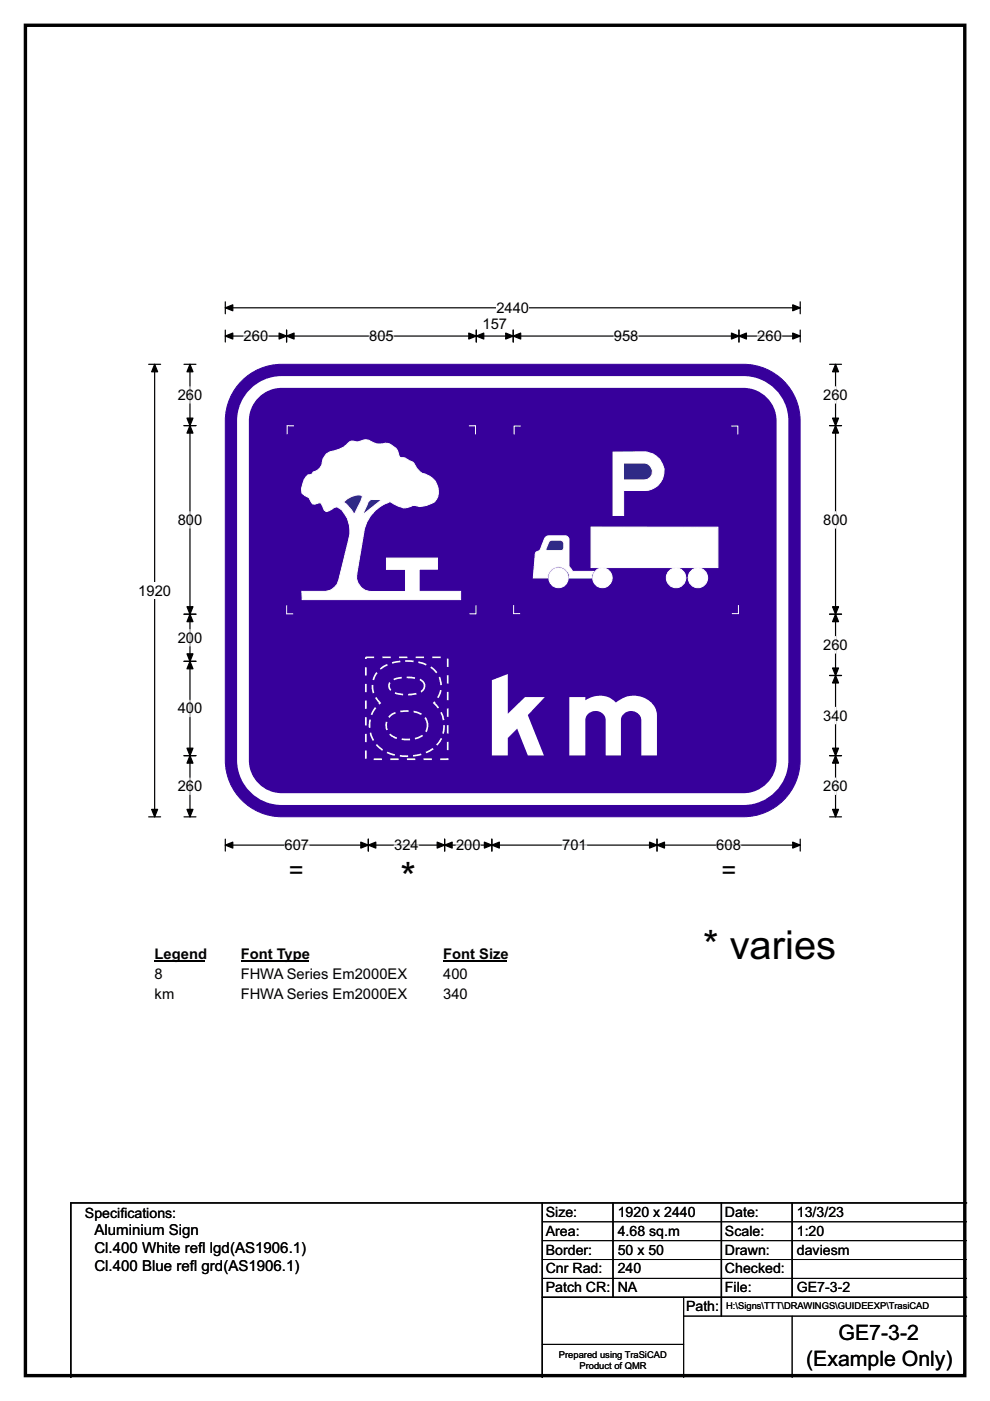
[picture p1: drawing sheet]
<svg xmlns="http://www.w3.org/2000/svg" width="210mm" height="297mm" viewBox="0 0 210 297" stroke-linecap="round" stroke-linejoin="round" font-family="sans-serif">
<path d="M5.4 5.4h199.2v286.3h-199.2z" fill="none" stroke="#000" stroke-width=".72"/>
<path d="M47.8 65.3h121.9M47.8 64v2.5M169.7 64v2.5" fill="none" stroke="#000" stroke-width=".25"/>
<g fill="#000" stroke="#000" stroke-width=".25">
<path d="M47.8 65.3l1.6-.7v1.3z" fill-rule="evenodd"/>
<path d="M168.1 64.6l1.6 .7-1.6 .6z" fill-rule="evenodd"/>
</g>
<path d="M105.3 63.5h6.9v3.5h-6.9z" fill="#fff"/>
<g fill="none" stroke="#000" stroke-width=".25">
<path d="M31.5 77.2h2.6M32.8 77.2v96M47.8 71.3h121.9M47.8 70v2.5M60.8 70v2.5M101 70v2.5M108.9 70v2.5M156.7 70v2.5M169.7 70v2.5M31.5 173.2h2.6M47.8 177.9v2.5M47.8 179.2h121.9"/>
<path d="M78.1 177.9v2.5M94.3 177.9v2.5M104.3 177.9v2.5M139.4 177.9v2.5M169.7 177.9v2.5"/>
</g>
<g fill="#000" stroke="#000" stroke-width=".25">
<path d="M32.8 77.2l.6 1.6h-1.2z" fill-rule="evenodd"/>
<path d="M47.8 71.3l1.6-.7v1.3z" fill-rule="evenodd"/>
<path d="M60.8 71.3l1.6-.7v1.3z" fill-rule="evenodd"/>
<path d="M59.2 70.6l1.6 .7-1.6 .6z" fill-rule="evenodd"/>
<path d="M99.4 70.6l1.6 .7-1.6 .6z" fill-rule="evenodd"/>
<path d="M101 71.3l1.6-.7v1.3z" fill-rule="evenodd"/>
<path d="M107.3 70.6l1.6 .7-1.6 .6z" fill-rule="evenodd"/>
<path d="M108.9 71.3l1.5-.7v1.3z" fill-rule="evenodd"/>
<path d="M155.1 70.6l1.6 .7-1.6 .6z" fill-rule="evenodd"/>
<path d="M156.7 71.3l1.6-.7v1.3z" fill-rule="evenodd"/>
<path d="M168.1 70.6l1.6 .7-1.6 .6z" fill-rule="evenodd"/>
<path d="M32.2 171.6h1.2l-.6 1.6z" fill-rule="evenodd"/>
<path d="M47.8 179.2l1.6-.7v1.3z" fill-rule="evenodd"/>
<path d="M78.1 179.2l1.6-.7v1.3z" fill-rule="evenodd"/>
<path d="M76.5 178.5l1.6 .7-1.6 .6z" fill-rule="evenodd"/>
<path d="M92.7 178.5l1.6 .7-1.6 .6z" fill-rule="evenodd"/>
<path d="M94.3 179.2l1.6-.7v1.3z" fill-rule="evenodd"/>
<path d="M102.7 178.5l1.6 .7-1.6 .6z" fill-rule="evenodd"/>
<path d="M104.3 179.2l1.6-.7v1.3z" fill-rule="evenodd"/>
<path d="M137.8 178.5l1.6 .7-1.6 .6z" fill-rule="evenodd"/>
<path d="M139.4 179.2l1.5-.7v1.3z" fill-rule="evenodd"/>
<path d="M168.1 178.5l1.6 .7-1.6 .6z" fill-rule="evenodd"/>
</g>
<path d="M51.7 71.3h5.2M78.3 71.3h5.2M130.2 71.3h5.2M160.6 71.3h5.2M60.4 179.2h5.2M83.6 179.2h5.2M96.7 179.2h5.2M119.2 179.2h5.3M151.9 179.2h5.2" fill="none" stroke="#fff" stroke-width=".25"/>
<path d="M29.3 123.5h7v3.5h-7z" fill="#fff"/>
<g fill="none" stroke="#000" stroke-width=".25">
<path d="M39 77.2h2.6M40.3 77.2v96M176 77.2h2.5M177.2 77.2v96M39 90.2h2.6M176 90.2h2.5M39 130.2h2.6M176 130.2h2.5M39 140.2h2.6M176 143.2h2.5M39 160.2h2.6M39 173.2h2.6"/>
<path d="M176 160.2h2.5M176 173.2h2.5"/>
</g>
<g fill="#000" stroke="#000" stroke-width=".25">
<path d="M40.3 77.2l.6 1.6h-1.2z" fill-rule="evenodd"/>
<path d="M177.2 77.2l.7 1.6h-1.3z" fill-rule="evenodd"/>
<path d="M40.3 90.2l.6 1.6h-1.2z" fill-rule="evenodd"/>
<path d="M39.7 88.6h1.2l-.6 1.6z" fill-rule="evenodd"/>
<path d="M177.2 90.2l.7 1.6h-1.3z" fill-rule="evenodd"/>
<path d="M176.6 88.6h1.3l-.7 1.6z" fill-rule="evenodd"/>
<path d="M39.7 128.6h1.2l-.6 1.6z" fill-rule="evenodd"/>
<path d="M40.3 130.2l.6 1.6h-1.2z" fill-rule="evenodd"/>
<path d="M176.6 128.6h1.3l-.7 1.6z" fill-rule="evenodd"/>
<path d="M177.2 130.2l.7 1.6h-1.3z" fill-rule="evenodd"/>
<path d="M39.7 138.6h1.2l-.6 1.6z" fill-rule="evenodd"/>
<path d="M40.3 140.2l.6 1.6h-1.2z" fill-rule="evenodd"/>
<path d="M176.6 141.6h1.3l-.7 1.6z" fill-rule="evenodd"/>
<path d="M177.2 143.2l.7 1.6h-1.3z" fill-rule="evenodd"/>
<path d="M39.7 158.6h1.2l-.6 1.6z" fill-rule="evenodd"/>
<path d="M40.3 160.2l.6 1.6h-1.2z" fill-rule="evenodd"/>
<path d="M39.7 171.6h1.2l-.6 1.6z" fill-rule="evenodd"/>
<path d="M176.6 158.6h1.3l-.7 1.6z" fill-rule="evenodd"/>
<path d="M177.2 160.2l.7 1.6h-1.3z" fill-rule="evenodd"/>
<path d="M176.6 171.6h1.3l-.7 1.6z" fill-rule="evenodd"/>
</g>
<path d="M40.3 82v3.5M177.2 82v3.5M40.3 108.5v3.5M177.2 108.5v3.5M40.3 133.5v3.5M177.2 135v3.5M40.3 148.5v3.5M177.2 150v3.5M40.3 165v3.4M177.2 165v3.4" fill="none" stroke="#fff" stroke-width=".25"/>
<path d="M32.8 185.2h10.8v3.5h-10.8z" fill="#fff"/>
<path d="M32.8 203.8h10.8" fill="none" stroke="#000" stroke-width=".32"/>
<path d="M51 200.5h14.5v3.5h-14.5z" fill="#fff"/>
<path d="M51 203.8h14.5" fill="none" stroke="#000" stroke-width=".32"/>
<path d="M94 200.5h13.5v3.5h-13.5z" fill="#fff"/>
<path d="M94 203.8h13.5" fill="none" stroke="#000" stroke-width=".32"/>
<g fill="#fff">
<path d="M32.8 204.7h1.7v3.5h-1.7z"/>
<path d="M51 204.7h35.5v3.5h-35.5z"/>
<path d="M94 204.7h5.2v3.5h-5.2z"/>
<path d="M32.8 208.9h4.1v3.5h-4.1z"/>
<path d="M51 208.9h35.5v3.5h-35.5z"/>
<path d="M94 208.9h5.2v3.5h-5.2z"/>
</g>
<path d="M51.3 80.7a11.9 11.9 0 0 1 8.5-3.5h97.9a12 12 0 0 1 12 12v72a12 12 0 0 1-12 12h-97.9a12 12 0 0 1-12-12v-72a11.9 11.9 0 0 1 3.5-8.5z" fill-rule="evenodd" fill="#37009b" stroke="#37009b" stroke-width=".21"/>
<path d="M53.9 83.4a8.2 8.2 0 0 1 5.9-2.4h97.9a8.2 8.2 0 0 1 8.3 8.2v72a8.3 8.3 0 0 1-8.3 8.2h-97.9a8.2 8.2 0 0 1-8.3-8.2v-72a8.2 8.2 0 0 1 2.4-5.8z" fill="none" stroke="#fff" stroke-width="2.5"/>
<path d="M62.3 90.3h-1.4v1.8M99.5 90.3h1.4v1.8M60.8 128.3v1.9l1.4-.1M101 128.3v1.9l-1.4-.1" fill="none" stroke="#fff" stroke-width=".21"/>
<path d="M69.2 96.2l.8-.4a6.1 6.1 0 0 0 4.2-2.2l.7-.1a2.24 2.24 0 0 0 2.2-.2h1.1l.4 .3a3.6 3.6 0 0 0 3.2 .4 3.2 3.2 0 0 1 2.7 2l.4 1a6.1 6.1 0 0 1 2.8 1.1l.3 .5a3.7 3.7 0 0 0 2.7 2.2 3.6 3.6 0 0 1 1.5 5.6 5.1 5.1 0 0 1-4.2 .7l-.5 .1a3.1 3.1 0 0 1-2.9 .2l-2-1a8.3 8.3 0 0 0-5.5 7l-1.4 8.4a3.1 3.1 0 0 0 3.1 3.6h7.2v-4.7h-4v-2.4h10.8v2.4h-3.9v4.7h8.8v1.7h-33.6l-.1-1.7h5.1a3.2 3.2 0 0 0 2.7-2.4l2.1-8.4a6.4 6.4 0 0 0-2-6.9 1.31 1.31 0 0 0-1.7 .4l-.9 .4-.2-.1a1.31 1.31 0 0 1-.7-1.1l-.3-.6a1.24 1.24 0 0 0-1.3 .2h-.4l-.9-1.4-.4-.2a1.39 1.39 0 0 1-1.1-1.7 4.1 4.1 0 0 1 1.4-2.9 .85 .85 0 0 0 1.1-.6 2.64 2.64 0 0 0 2-2.8z" fill-rule="evenodd" fill="#fff" stroke="#fff" stroke-width=".21"/>
<g fill="#2e3092" stroke="#fff" stroke-width=".21">
<path d="M78.3 106.1l.5-.2h2.2l-4.2 3.3z" fill-rule="evenodd"/>
<path d="M72.8 106.5a3.7 3.7 0 0 1 4-1.4l-.3 1.2-1.3 2.8a8.2 8.2 0 0 0-2.4-2.6z" fill-rule="evenodd"/>
</g>
<path d="M110.4 90.3h-1.4v1.8M155.1 90.3h1.4v1.8M108.9 128.3v1.8h1.4M156.6 128.3v1.8h-1.4" fill="none" stroke="#fff" stroke-width=".21"/>
<g fill="#fff" stroke="#fff" stroke-width=".21">
<path d="M115.8 113.8l.6-.2h3.7l.2 .1 .4 .6v5.8l.7 1h4.5l-.4 1-.1 .5h-4.6a2.34 2.34 0 0 0-2.3-2.5 2.34 2.34 0 0 0-2.4 2.4h-3l.5-5.2 .1-.2 .8-.5 1-2.3z" fill-rule="evenodd"/>
<circle cx="118.5" cy="122.5" r="2.08"/>
<circle cx="127.8" cy="122.5" r="2.08"/>
</g>
<path d="M116.6 114.7l.3-.2h2.1l.4 .2 .2 .5v.9a.65 .65 0 0 1-.6 .6h-3.1l-.1-.4z" fill-rule="evenodd" fill="#302882" stroke="#fff" stroke-width=".21"/>
<g fill="#fff" stroke="#fff" stroke-width=".21">
<path d="M125.4 111.7l26.9 .1v8.5h-26.9z" fill-rule="evenodd"/>
<path d="M130 95.8h7a4.1 4.1 0 0 1 3.8 4.2 4.1 4.1 0 0 1-3.9 4h-4.6v5.3h-2.3z" fill-rule="evenodd"/>
<circle cx="143.4" cy="122.5" r="2.08"/>
<circle cx="148" cy="122.5" r="2.08"/>
</g>
<path d="M132.2 98.2h4.6a1.8 1.8 0 0 1 1.6 1.8 1.8 1.8 0 0 1-1.7 1.8h-4.5z" fill-rule="evenodd" fill="#302882" stroke="#fff" stroke-width=".21"/>
<path d="M115 255v37M130 255v20M153 255v24M168 255v20M205 255h-190v37M115 275h90" fill="none" stroke="#000" stroke-width=".3"/>
<path d="M115 259h90M115 263h90M115 267h90M115 271h90M145 279h60M145 275v17M168 279v13M115 285h30" fill="none" stroke="#000" stroke-width=".21"/>
<path d="M77.6 139.4h17.4v21.6h-17.4z" fill="none" stroke="#fefefe" stroke-width=".35" stroke-dasharray="1.8 1.8" stroke-linecap="butt"/>
<text font-size="27.1" fill="#fefefe" x="77" y="160">8</text>
<text font-size="23.6" fill="#fff" x="100.9" y="160.2">km</text>
<g font-size="8.5">
<text x="85" y="188.8">*</text>
<text x="149.1" y="203.3">* varies</text>
</g>
<g font-size="5.4">
<text x="61.2" y="186.4">=</text>
<text x="153" y="186.4">=</text>
</g>
<g font-size="4.5">
<text x="177.9" y="284.2">GE7-3-2</text>
<text x="171" y="289.6">(Example Only)</text>
</g>
<g font-size="3.2">
<text x="20" y="261.9">Aluminium Sign</text>
<text x="20" y="265.8">Cl.400 White ref</text>
<text x="20" y="269.6">Cl.400 Blue ref</text>
<text x="40.3" y="269.6">l grd(AS1906.1)</text>
<text x="42" y="265.8">l lgd(AS1906.1)</text>
</g>
<g font-size="3.1">
<text x="102.3" y="69.9">157</text>
<text x="105.3" y="66.3">2440</text>
<text x="51.7" y="72.3">260</text>
<text x="78.3" y="72.3">805</text>
<text x="130.2" y="72.3">958</text>
<text x="160.6" y="72.3">260</text>
<text x="37.7" y="84.8">260</text>
<text x="174.6" y="84.8">260</text>
<text x="37.7" y="111.3">800</text>
<text x="174.6" y="111.3">800</text>
<text x="29.3" y="126.3">1920</text>
<text x="37.7" y="136.3">200</text>
<text x="174.6" y="137.8">260</text>
<text x="37.7" y="151.3">400</text>
<text x="174.6" y="152.8">340</text>
<text x="37.7" y="167.7">260</text>
<text x="174.6" y="167.7">260</text>
<text x="60.4" y="180.2">607</text>
<text x="83.6" y="180.2">324</text>
<text x="96.7" y="180.2">200</text>
<text x="119.2" y="180.2">701</text>
<text x="151.9" y="180.2">608</text>
<text x="32.8" y="203.4">Legend</text>
<text x="51" y="203.4">Font Type</text>
<text x="94" y="203.4">Font Size</text>
<text x="32.8" y="207.5">8</text>
<text x="51" y="207.5">FHWA Series Em2000EX</text>
<text x="94" y="207.5">400</text>
<text x="32.8" y="211.7">km</text>
<text x="51" y="211.7">FHWA Series Em2000EX</text>
<text x="94" y="211.7">340</text>
</g>
<g font-size="3">
<text x="115.8" y="258">Size:</text>
<text x="131" y="258">1920 x 2440</text>
<text x="153.8" y="258">Date:</text>
<text x="169" y="258">13/3/23</text>
<text x="18" y="258.2">Specif</text>
<text x="25.5" y="258.2">ications:</text>
<text x="115.8" y="262">Area:</text>
<text x="131" y="262">4.68 sq.m</text>
<text x="153.8" y="262">Scale:</text>
<text x="169" y="262">1:20</text>
<text x="115.8" y="266">Border:</text>
<text x="115.8" y="270">Cnr Rad:</text>
<text x="131" y="266">50 x 50</text>
<text x="131" y="270">240</text>
<text x="153.8" y="266">Drawn:</text>
<text x="153.8" y="270">Checked:</text>
<text x="169" y="266">daviesm</text>
<text x="115.8" y="274">Patch CR:</text>
<text x="131" y="274">NA</text>
<text x="153.8" y="274">File:</text>
<text x="169" y="274">GE7-3-2</text>
<text x="145.5" y="278">Path:</text>
</g>
<g font-size="2">
<text x="154" y="277.6">H:\Signs\TTT\DRAWINGS\GUIDEEXP\TrasiCAD</text>
<text x="118.5" y="287.8">Prepared using TraSiCAD</text>
<text x="122.9" y="290.2">Product of QMR</text>
</g>
</svg>
